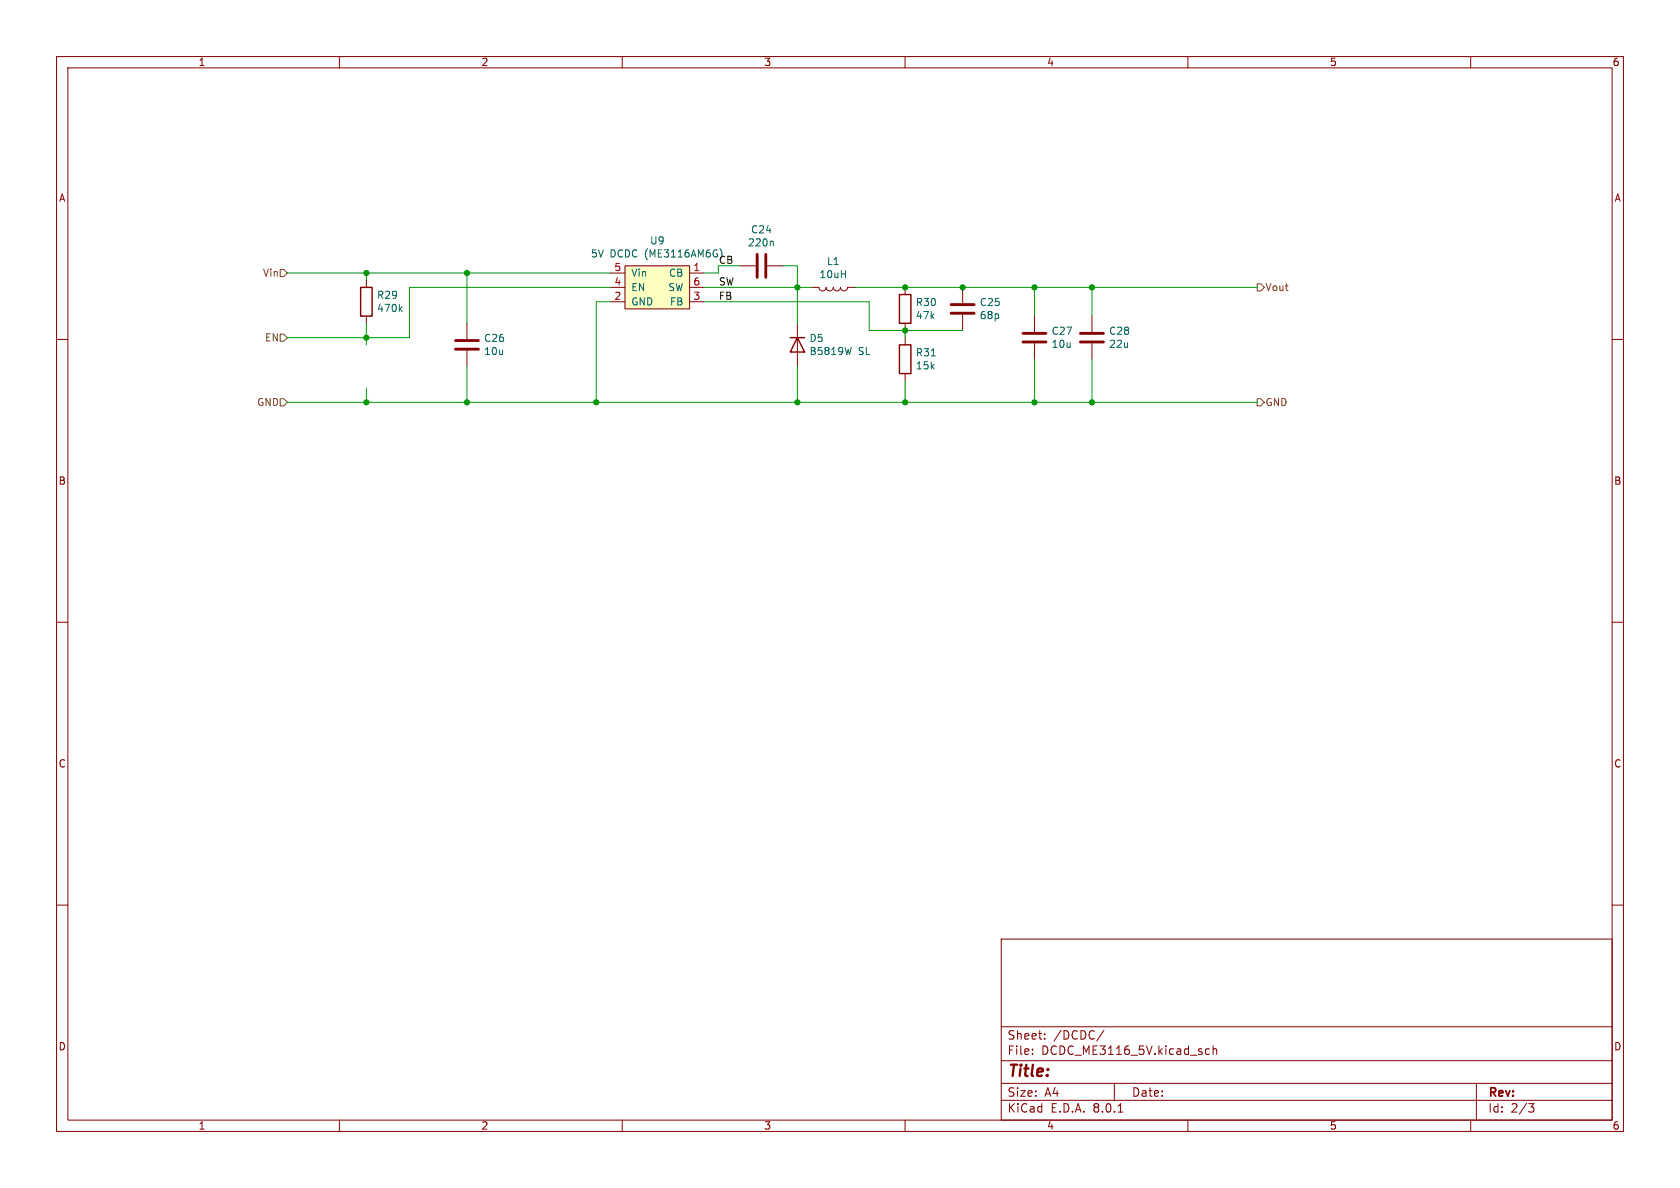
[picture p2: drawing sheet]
<svg xmlns="http://www.w3.org/2000/svg" width="297mm" height="210mm" viewBox="0 0 297 210" stroke-linecap="round" stroke-linejoin="round" font-family="sans-serif">
<g fill="none" stroke="#840000" stroke-width=".18">
<path d="M10 10h277v190h-277zM12 12h273v186h-273zM60 10v2M110 10v2M160 10v2M210 10v2M260 10v2M10 60h2M143.5 50.8h1.3a.64 .64 0 0 0 .6 .6 .64 .64 0 0 0 .6-.6 .64 .64 0 0 0 .7 .6 .64 .64 0 0 0 .6-.6 .64 .64 0 0 0 .7 .6 .64 .64 0 0 0 .6-.6 .64 .64 0 0 0 .6 .6 .64 .64 0 0 0 .7-.6h1.2M285 60h2M10 110h2M285 110h2"/>
<path d="M10 160h2M285 160h2M177 166h108v32h-108zM60 198v2M110 198v2M160 198v2M177 194.5h108M177 191.5h108M177 187.5h108M177 181.5h108M182.5 186.3v.1M182.5 185.5v.1"/>
<path d="M184.7 183.6v.1M184.7 182.8v.1M195.2 182.1l-1.3 2M197 191.5v3M197.7 196.6h.8M210 198v2M213.2 186.3l.2 .1 .4-.1M213.8 185.5l-.4-.1-.2 .1M214.5 185.5l.2-.1 .3 .1 .1 .9M214.5 184.9v1.5M260 198v2M261 191.5v6.5"/>
<path d="M270.2 195.1h1l-.5 .6 .4 .1 .1 .5-.3 .3h-.4"/>
</g>
<path d="M110.5 47h11.4v7.6h-11.4z" fill="#ffffc2"/>
<g fill="none" stroke="#840000" stroke-width=".18">
<path d="M64.8 49.5v1.3M64.8 55.9v1.3M82.5 57.2v2.7M107.9 48.3h2.6M107.9 53.3h2.6M107.9 50.8h2.6M110.5 47h11.4v7.6h-11.4zM121.9 48.3h2.6M121.9 53.3h2.6M121.9 50.8h2.6M130.8 47h2.8M135.6 47h2.8"/>
<path d="M141 57.2v7.6M160 50.8v1.3M160 57.2v1.2M160 59.7v1.3M170.2 50.8v2.8M170.2 55.6v2.8M182.9 55.9v2.8M193 55.9v2.8M82.5 62v2.8M160 66v1.3M182.9 60.7v2.8M193 60.7v2.8"/>
</g>
<path d="M70.7 54.6l.4 .5M71.1 54.2l-.5 .5M127.3 44l.3 .8M136.5 42.6l.2 .2v.7M150.5 61.4l-.3 1.3M164.6 62.9h.8" fill="none" stroke="#006464" stroke-width=".18"/>
<path d="M63.8 50.8h2v5.1h-2zM139.7 59.7h2.5M141 59.7l1.2 2.5h-2.5zM159 52.1h2v5.1h-2zM159 61h2v5h-2z" fill="none" stroke="#840000" stroke-width=".25"/>
<path d="M133.9 45v4M135.4 45v4M168.1 55.4h4.1M168.1 53.8h4.1M180.8 58.9h4.1M191 58.9h4.1M80.5 61.7h4.1M80.5 60.2h4.1M180.8 60.5h4.1M191 60.5h4.1" fill="none" stroke="#840000" stroke-width=".51"/>
<path d="M49.5 59.1h.7l.6 .6-.6 .6h-.7zM49.5 47.6h.7l.6 .7-.6 .6h-.7zM222.2 50.2h.7l.6 .6-.6 .6h-.7zM49.5 70.5h.7l.6 .6-.6 .7h-.7zM222.2 70.5h.7l.6 .6-.6 .7h-.7z" fill="none" stroke="#725600" stroke-width=".18"/>
<g fill="none" stroke="#009600" stroke-width=".18">
<path d="M50.8 48.3h57.1M64.8 48.3v1.2M64.8 57.2v3.8M82.5 48.3v8.9M107.9 50.8h-35.5v8.9h-21.6M107.9 53.3h-2.5v17.8M124.5 50.8h19M124.5 53.3h29.2v5.1h16.5M130.8 47h-3.8v1.3h-2.5M138.4 47h2.6v10.2M151.1 50.8h71.1M160 58.4v1.3"/>
<path d="M182.9 50.8v5.1M193 50.8v5.1M50.8 71.1h171.4M64.8 68.6v2.5M82.5 64.8v6.3M141 64.8v6.3M160 67.3v3.8M182.9 63.5v7.6M193 63.5v7.6"/>
</g>
<g fill="#009600" stroke="#009600" stroke-width=".18">
<circle cx="82.5" cy="71.1" r=".46"/>
<circle cx="105.4" cy="71.1" r=".46"/>
<circle cx="82.5" cy="48.3" r=".46"/>
<circle cx="64.8" cy="71.1" r=".46"/>
<circle cx="141" cy="71.1" r=".46"/>
<circle cx="141" cy="50.8" r=".46"/>
<circle cx="64.8" cy="59.7" r=".46"/>
<circle cx="64.8" cy="48.3" r=".46"/>
<circle cx="182.9" cy="71.1" r=".46"/>
<circle cx="170.2" cy="50.8" r=".46"/>
<circle cx="160" cy="50.8" r=".46"/>
<circle cx="193" cy="71.1" r=".46"/>
<circle cx="193" cy="50.8" r=".46"/>
<circle cx="160" cy="58.4" r=".46"/>
<circle cx="160" cy="71.1" r=".46"/>
<circle cx="182.9" cy="50.8" r=".46"/>
</g>
<text font-size="2.8" fill="#840000" x="178" y="190.9">Title:</text>
<g font-size="2.1" fill="#840000">
<text x="178" y="184">Sheet:</text>
<text x="186.2" y="184">/DCDC/</text>
<text x="178" y="186.7">File:</text>
<text x="184.1" y="186.7">DCDC_ME3116_5V.kicad_sch</text>
<text x="178" y="196.9">KiCad</text>
<text x="178" y="194.1">Size:</text>
<text x="184.7" y="194.1">A4</text>
<text x="185.7" y="196.9">E.D.A.</text>
<text x="193.3" y="196.9">8.0.1</text>
<text x="200" y="194.1">Date:</text>
<text x="263" y="194.3">Rev:</text>
<text x="263" y="196.9">Id:</text>
<text x="267.1" y="196.9">2/3</text>
</g>
<g font-size="1.8" fill="#840000">
<text x="35" y="11.9">1</text>
<text x="85" y="11.9">2</text>
<text x="135" y="11.9">3</text>
<text x="185" y="11.9">4</text>
<text x="235" y="11.9">5</text>
<text x="285" y="11.9">6</text>
<text x="10.3" y="35.9">A</text>
<text x="285.3" y="35.9">A</text>
<text x="10.3" y="85.9">B</text>
<text x="285.3" y="85.9">B</text>
<text x="10.3" y="135.9">C</text>
<text x="285.3" y="135.9">C</text>
<text x="10.3" y="185.9">D</text>
<text x="285.3" y="185.9">D</text>
<text x="35" y="199.9">1</text>
<text x="85" y="199.9">2</text>
<text x="135" y="199.9">3</text>
<text x="185" y="199.9">4</text>
<text x="235" y="199.9">5</text>
<text x="285" y="199.9">6</text>
</g>
<g font-size="1.8" fill="#006464">
<text x="132.7" y="41.5">C24</text>
<text x="104.4" y="45.7">5V</text>
<text x="107.8" y="45.7">DCDC (ME3116AM6G)</text>
<text x="114.8" y="43.4">U9</text>
<text x="132.1" y="43.8">220n</text>
<text x="146.1" y="47.1">L1</text>
<text x="66.6" y="53">R29</text>
<text x="111.5" y="51.7">EN</text>
<text x="111.5" y="49.1">Vin</text>
<text x="118" y="51.7">SW</text>
<text x="118.2" y="49.1">CB</text>
<text x="144.8" y="49.4">10uH</text>
<text x="66.6" y="55.3">470k</text>
<text x="111.5" y="54.2">GND</text>
<text x="118.3" y="54.2">FB</text>
<text x="161.8" y="56.6">47k</text>
<text x="161.8" y="54.3">R30</text>
<text x="173.1" y="54.3">C25</text>
<text x="173.1" y="56.6">68p</text>
<text x="185.8" y="59.4">C27</text>
<text x="196" y="59.4">C28</text>
<text x="85.5" y="60.7">C26</text>
<text x="85.5" y="63">10u</text>
<text x="143" y="60.7">D5</text>
<text x="143" y="63">B5819W</text>
<text x="151.7" y="63">SL</text>
<text x="161.8" y="65.5">15k</text>
<text x="161.8" y="63.2">R31</text>
<text x="185.8" y="61.7">10u</text>
<text x="196" y="61.7">22u</text>
</g>
<g font-size="1.8" fill="#0f0f0f">
<text x="127" y="46.7">CB</text>
<text x="127" y="50.5">SW</text>
<text x="127" y="53.1">FB</text>
</g>
<g font-size="1.8" fill="#725600">
<text x="46.4" y="49.1">Vin</text>
<text x="223.6" y="51.7">Vout</text>
<text x="46.7" y="60.6">EN</text>
<text x="45.4" y="72">GND</text>
<text x="223.6" y="72">GND</text>
</g>
<g font-size="1.8" fill="#a90000">
<text x="108.5" y="53.1">2</text>
<text x="108.5" y="50.5">4</text>
<text x="108.5" y="48">5</text>
<text x="122.5" y="48">1</text>
<text x="122.5" y="53.1">3</text>
<text x="122.5" y="50.5">6</text>
</g>
</svg>
